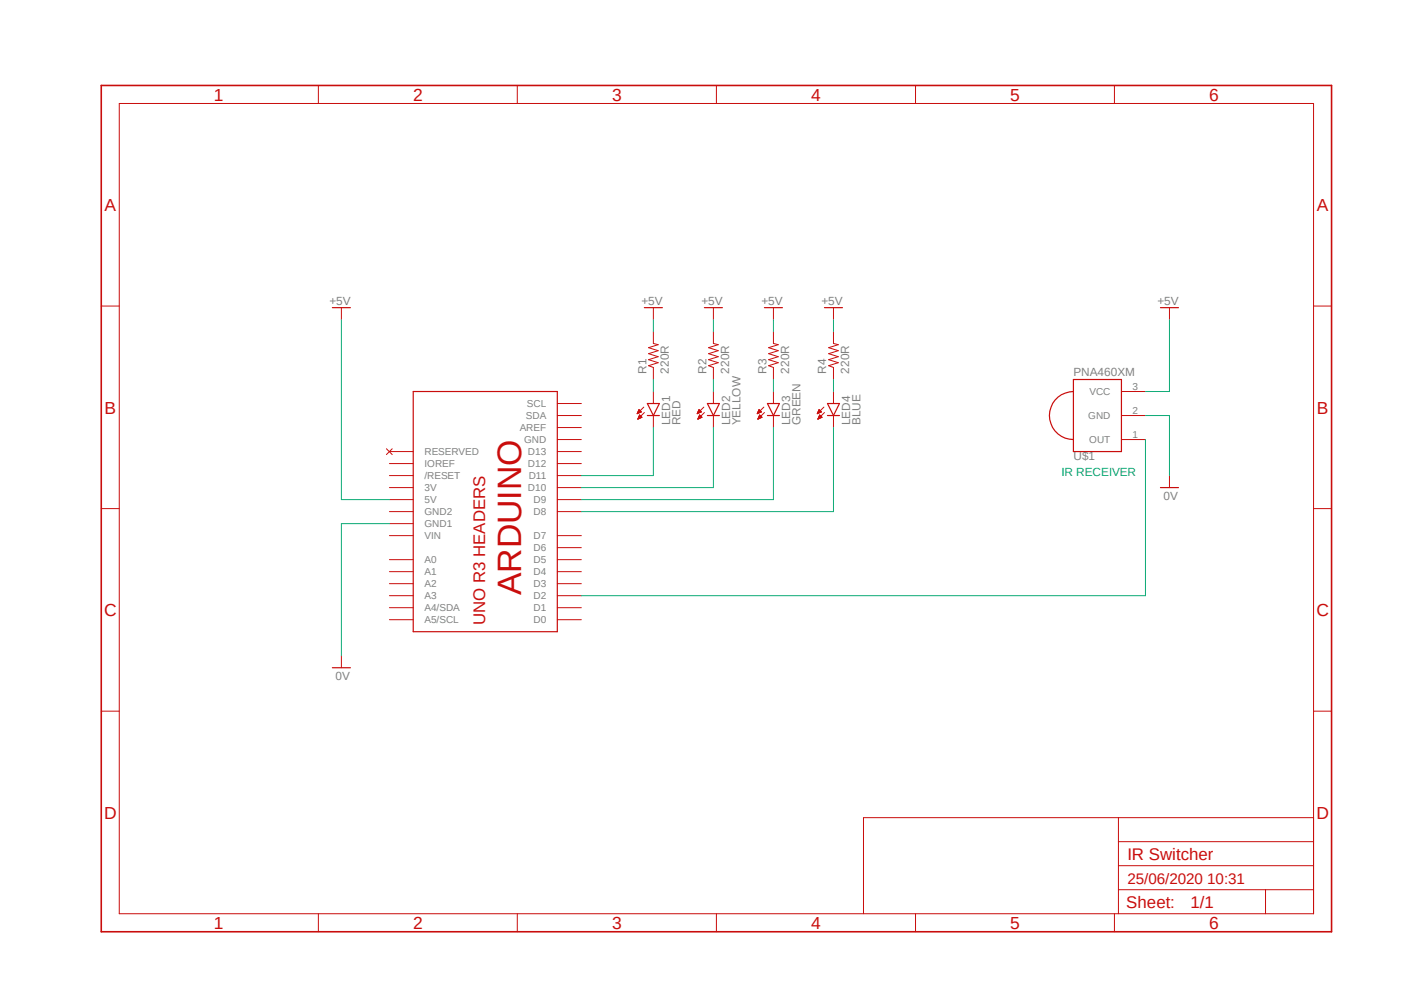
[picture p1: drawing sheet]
<svg xmlns="http://www.w3.org/2000/svg" width="297mm" height="210mm" viewBox="0 0 297 210" stroke-linecap="round" stroke-linejoin="round" font-family="sans-serif">
<path d="M20.9 17.7l261.2 179.9M282.1 17.7l-261.2 179.9" fill="none" stroke="#fff" stroke-width=".21"/>
<g fill="none" stroke="#c90d0c" stroke-width=".21">
<path d="M67.4 18.1v3.8M109.4 18.1v3.8M151.6 18.1v3.8M193.7 18.1v3.8M235.8 18.1v3.8M25.2 21.9h252.7v171.4h-252.7zM21.4 64.7h3.8M72.2 65.1v2.5M138.2 70.1v2.5l1 .3-2 .6 2 .7-2 .6 2 .6-2 .7 2 .6-2 .6 1 .4v2.6M138.2 65.1v2.5M150.9 70.1v2.5l1 .3-2 .6 2 .7-2 .6 2 .6-2 .7 2 .6-2 .6 1 .4v2.6M150.9 65.1v2.5"/>
<path d="M163.6 70.1v2.5l1 .3-2 .6 2 .7-2 .6 2 .6-2 .7 2 .6-2 .6 1 .4v2.6M163.6 65.1v2.5M176.3 70.1v2.5l1 .3-2 .6 2 .7-2 .6 2 .6-2 .7 2 .6-2 .6 1 .4v2.6M176.3 65.1v2.5M247.4 65.1v2.5M277.9 64.7h3.8M81.7 94.9l1.3 1.2M82.4 98h5M82.4 95.5h5M83 94.9l-1.3 1.2M117.9 90.4h5.1M117.9 98h5.1"/>
<path d="M117.9 95.5h5.1M117.9 93h5.1M117.9 85.3h5.1M117.9 87.9h5.1M134.8 87.4h.2M134.9 87.3h.3M134.9 87.2h.5M135 87.2h.6M135 87.1h.6M135 88.6h.1M135 87h.6M135 88.5h.3"/>
<path d="M135 86.9h.5M135 88.4h.5M135 88.3h.7M135.1 86.8h.3M135.1 88.2h.7M135.1 86.7h.2M135.1 88.1h.6M135.2 86.7h.1M135.2 88.1h.4M135.2 88h.3M135.3 87.9h.1M135.3 87.8l.5 .5-.9 .3z"/>
<path d="M135.3 87.8h.1M135.7 87.1l-.5-.5-.4 .9M135.7 87.1l-.9 .4M136.2 86.1l-1.4 1.4M136.3 87.2l-1.4 1.4M138.2 82.8v2.5M138.2 87.9v2.5M147.5 87.4h.2M147.6 87.3h.3M147.6 87.2h.5M147.6 87.2h.7M147.7 87.1h.6"/>
<path d="M147.7 88.6h.1M147.7 87h.6M147.7 88.5h.3M147.7 88.4h.5M147.7 86.9h.5M147.7 88.3h.7M147.8 86.8h.2M147.8 88.2h.7M147.8 86.7h.2M147.8 88.1h.6M147.9 88.1h.4M147.9 86.6l.5 .5-.9 .4z"/>
<path d="M147.9 86.7h.1M147.9 88h.3M148 87.9h.1M148 87.8h.1M148 87.8l.5 .5-.9 .3zM148.9 86.1l-1.4 1.4M149 87.2l-1.4 1.4M150.9 82.8v2.5M150.9 87.9v2.5M160.2 87.4h.2M160.3 87.3h.3M160.3 87.2h.5"/>
<path d="M160.3 87.2h.7M160.4 87.1h.6M160.4 88.6h.1M160.4 88.5h.3M160.4 87h.6M160.4 88.4h.5M160.4 86.9h.4M160.4 88.3h.7M160.5 86.8h.2M160.5 88.2h.7M160.5 86.7h.2M160.5 88.1h.6"/>
<path d="M160.6 88.1h.4M160.6 86.6l.5 .5-.9 .4zM160.6 88h.3M160.7 87.9h.1M160.7 87.8l.5 .5-.9 .3zM160.7 87.8h.1M161.6 86.1l-1.4 1.4M161.7 87.2l-1.4 1.4M163.6 82.8v2.5M163.6 87.9v2.5M172.9 87.4h.2M172.9 87.3h.4"/>
<path d="M173 87.2h.5M173 87.2h.7M173 88.6h.1M173.1 87.1h.6M173.1 88.5h.3M173.1 87h.5M173.1 88.4h.5M173.1 86.9h.4M173.1 88.3h.7M173.2 86.8h.2M173.2 88.2h.7M173.2 86.7h.2"/>
<path d="M173.2 88.1h.6M173.3 88.1h.4M173.3 86.6l.5 .5-.9 .4zM173.3 86.7h.1M173.3 88h.3M173.4 87.9h.1M173.4 87.8l.5 .5-.9 .3zM174.3 86.1l-1.4 1.4M174.4 87.2l-1.4 1.4M176.3 82.8v2.5M176.3 87.9v2.5M237.2 93h5.1"/>
<path d="M237.2 87.9h5.1M237.2 82.8h5.1M21.4 107.6h3.8M82.4 100.6h5M82.4 103.1h5M82.4 105.7h5M82.4 118.4h5M82.4 113.3h5M82.4 108.2h5M82.4 110.7h5M117.9 100.6h5.1M117.9 103.1h5.1"/>
<path d="M117.9 105.7h5.1M117.9 118.4h5.1M117.9 115.8h5.1M117.9 113.3h5.1M117.9 108.2h5.1M247.4 100.6v2.5M277.9 107.6h3.8M72.2 138.7v2.5M82.4 120.9h5M82.4 123.4h5M82.4 126h5M82.4 128.5h5"/>
<path d="M82.4 131.1h5M117.9 120.9h5.1M117.9 123.4h5.1M117.9 126h5.1M117.9 128.5h5.1M117.9 131.1h5.1M21.4 150.4h3.8M277.9 150.4h3.8M236.6 172.9v20.4M236.6 178h41.3M277.9 172.9h-95.2v20.4M67.4 193.3v3.8"/>
<path d="M109.4 193.3v3.8M151.6 193.3v3.8M193.7 193.3v3.8M235.8 193.3v3.8M236.6 188.2h41.3M236.6 183.1h41.3M267.7 188.2v5.1"/>
</g>
<path d="M21.4 18.1h260.3v179h-260.3z" fill="none" stroke="#c90d0c" stroke-width=".34"/>
<g fill="none" stroke="#c90d0c" stroke-width=".25">
<path d="M70.3 65.1h3.8M136.3 65.1h3.8M149 65.1h3.8M161.7 65.1h3.8M174.4 65.1h3.8M245.5 65.1h3.8M87.4 82.8h30.5v50.8h-30.5zM136.9 85.3h2.6l-1.3 2.6zM136.9 87.9h2.6M149.6 87.9h2.6M149.6 85.3h2.6l-1.3 2.6zM162.3 87.9h2.6"/>
<path d="M162.3 85.3h2.6l-1.3 2.6zM175 87.9h2.6M175 85.3h2.6l-1.3 2.6zM227.1 82.8a5.1 5.1 0 0 0-5.1 5.1 5.1 5.1 0 0 0 5.1 5.1M227.1 80.3h10.1v15.2h-10.1zM245.5 103.1h3.8M70.3 141.2h3.8"/>
</g>
<g fill="none" stroke="#0dab76" stroke-width=".21">
<path d="M72.2 67.6v38.1h10.2M138.2 67.6v2.5M150.9 67.6v2.5M163.6 67.6v2.5M176.3 67.6v2.5M247.4 67.6v15.2h-5.1M138.2 80.3v2.5M138.2 90.4v10.2h-15.2M150.9 80.3v2.5M150.9 90.4v12.7h-27.9M163.6 90.4v15.3h-40.6M163.6 80.3v2.5"/>
<path d="M176.3 80.3v2.5M176.3 90.4v17.8h-53.3M242.3 87.9h5.1v12.7M242.3 93v33h-119.3M82.4 110.7h-10.2v28"/>
</g>
<text font-size="7.2" fill="#c90d0c" x="110.3" y="125.9" transform="rotate(-90 110.3 125.9)">ARDUINO</text>
<g font-size="3.7" fill="#c90d0c">
<text x="45.3" y="21.3">1</text>
<text x="87.4" y="21.3">2</text>
<text x="129.5" y="21.3">3</text>
<text x="171.6" y="21.3">4</text>
<text x="213.7" y="21.3">5</text>
<text x="255.8" y="21.3">6</text>
<text x="22.1" y="44.6">A</text>
<text x="278.6" y="44.6">A</text>
<text x="22.1" y="87.5">B</text>
<text x="278.6" y="87.5">B</text>
<text x="22" y="130.3">C</text>
<text x="278.5" y="130.3">C</text>
<text x="22" y="173.1">D</text>
<text x="278.5" y="173.1">D</text>
<text x="45.3" y="196.5">1</text>
<text x="87.4" y="196.5">2</text>
<text x="129.5" y="196.5">3</text>
<text x="171.6" y="196.5">4</text>
<text x="213.7" y="196.5">5</text>
<text x="255.8" y="196.5">6</text>
</g>
<g font-size="3.6" fill="#c90d0c">
<text x="102.7" y="132.3" transform="rotate(-90 102.7 132.3)">UNO R3 HEADERS</text>
<text x="238.5" y="181.8">IR Switcher</text>
<text x="251.8" y="192">1/1</text>
<text x="238.3" y="192.1">Sheet:</text>
</g>
<text font-size="3.2" fill="#c90d0c" x="238.5" y="186.9">25/06/2020 10:31</text>
<g font-size="2.5" fill="#808080">
<text x="69.7" y="64.4">+5V</text>
<text x="135.7" y="64.4">+5V</text>
<text x="148.4" y="64.4">+5V</text>
<text x="161.1" y="64.4">+5V</text>
<text x="173.8" y="64.4">+5V</text>
<text x="244.9" y="64.4">+5V</text>
<text x="136.7" y="79" transform="rotate(-90 136.7 79)">R1</text>
<text x="141.5" y="79" transform="rotate(-90 141.5 79)">220R</text>
<text x="149.4" y="79" transform="rotate(-90 149.4 79)">R2</text>
<text x="154.2" y="79" transform="rotate(-90 154.2 79)">220R</text>
<text x="162.1" y="79" transform="rotate(-90 162.1 79)">R3</text>
<text x="166.9" y="79" transform="rotate(-90 166.9 79)">220R</text>
<text x="174.8" y="79" transform="rotate(-90 174.8 79)">R4</text>
<text x="179.6" y="79" transform="rotate(-90 179.6 79)">220R</text>
<text x="227.1" y="79.5">PNA460XM</text>
<text x="141.8" y="89.9" transform="rotate(-90 141.8 89.9)">LED1</text>
<text x="143.9" y="89.9" transform="rotate(-90 143.9 89.9)">RED</text>
<text x="154.5" y="89.9" transform="rotate(-90 154.5 89.9)">LED2</text>
<text x="156.6" y="89.9" transform="rotate(-90 156.6 89.9)">YELLOW</text>
<text x="167.2" y="89.9" transform="rotate(-90 167.2 89.9)">LED3</text>
<text x="169.3" y="89.9" transform="rotate(-90 169.3 89.9)">GREEN</text>
<text x="179.9" y="89.9" transform="rotate(-90 179.9 89.9)">LED4</text>
<text x="182" y="89.9" transform="rotate(-90 182 89.9)">BLUE</text>
<text x="227.1" y="97.3">U$1</text>
<text x="246.1" y="105.7">0V</text>
<text x="71" y="143.8">0V</text>
</g>
<text font-size="2.5" fill="#0dab76" x="224.5" y="100.6">IR RECEIVER</text>
<g font-size="2.1" fill="#808080">
<text x="230.5" y="83.6">VCC</text>
<text x="239.6" y="82.5">3</text>
<text x="111.3" y="88.6">SDA</text>
<text x="111.5" y="86.1">SCL</text>
<text x="230.2" y="88.6">GND</text>
<text x="239.6" y="87.5">2</text>
<text x="109.9" y="91.2">AREF</text>
<text x="110.9" y="93.7">GND</text>
<text x="230.4" y="93.7">OUT</text>
<text x="239.6" y="92.6">1</text>
<text x="89.8" y="101.3">/RESET</text>
<text x="89.8" y="98.8">IOREF</text>
<text x="89.8" y="96.3">RESERVED</text>
<text x="111.7" y="98.8">D12</text>
<text x="111.7" y="96.3">D13</text>
<text x="111.8" y="101.3">D11</text>
<text x="89.8" y="103.9">3V</text>
<text x="89.8" y="106.4">5V</text>
<text x="111.7" y="103.9">D10</text>
<text x="112.9" y="106.4">D9</text>
<text x="89.8" y="111.5">GND1</text>
<text x="89.8" y="109">GND2</text>
<text x="112.9" y="109">D8</text>
<text x="89.8" y="119.1">A0</text>
<text x="89.8" y="114">VIN</text>
<text x="112.9" y="119.1">D5</text>
<text x="112.9" y="116.6">D6</text>
<text x="112.9" y="114">D7</text>
<text x="89.8" y="121.7">A1</text>
<text x="89.8" y="124.2">A2</text>
<text x="112.9" y="124.2">D3</text>
<text x="112.9" y="121.7">D4</text>
<text x="89.8" y="126.7">A3</text>
<text x="89.8" y="129.3">A4/SDA</text>
<text x="89.8" y="131.8">A5/SCL</text>
<text x="112.9" y="131.8">D0</text>
<text x="112.9" y="129.3">D1</text>
<text x="112.9" y="126.7">D2</text>
</g>
</svg>
